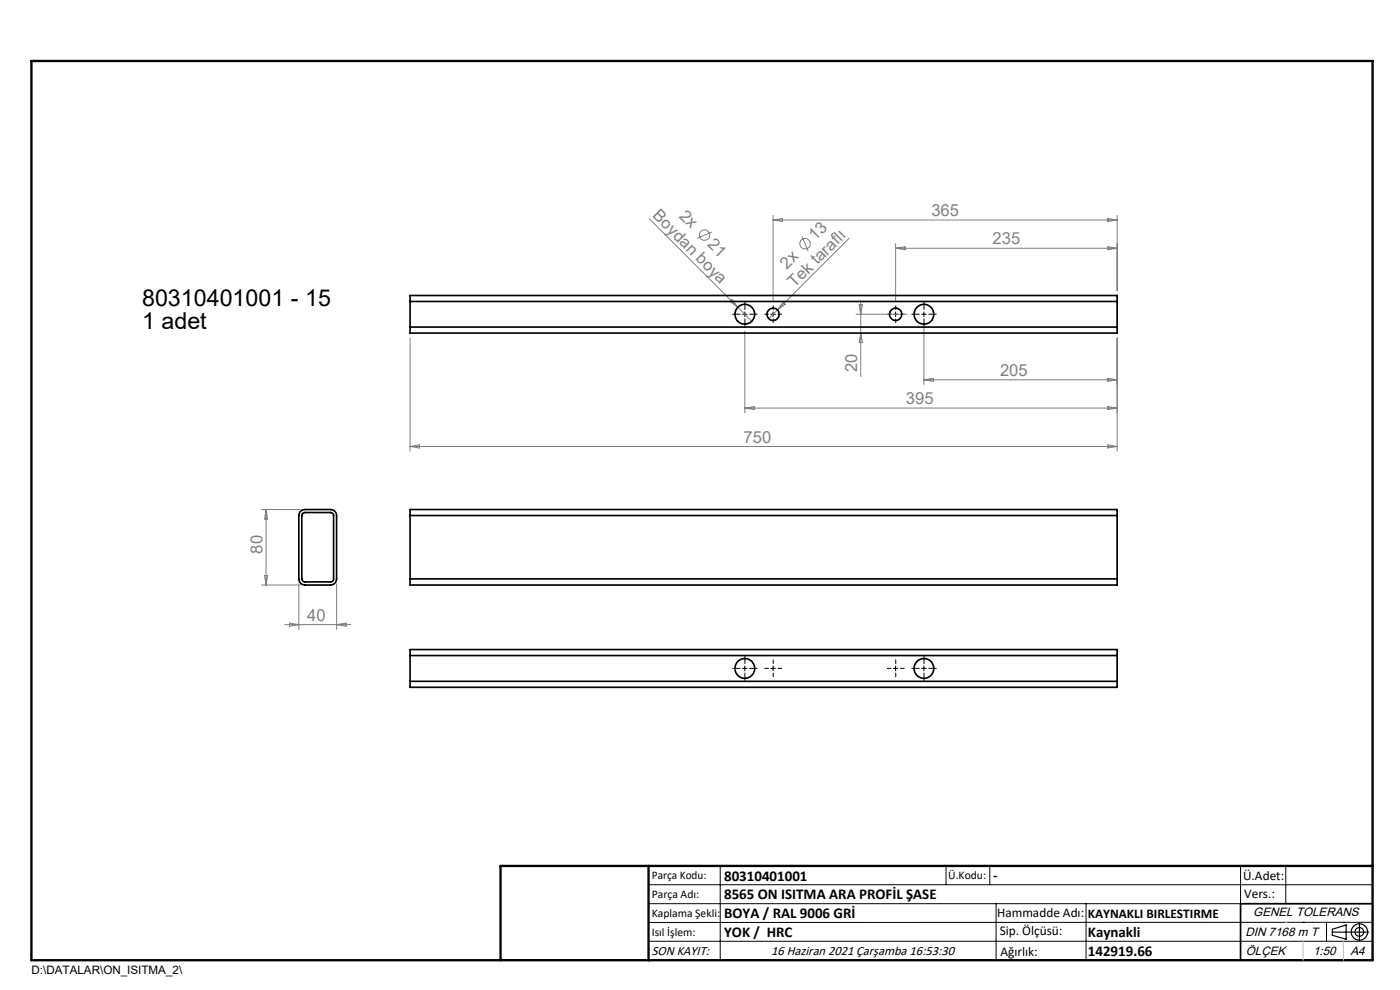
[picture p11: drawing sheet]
<svg xmlns="http://www.w3.org/2000/svg" width="297mm" height="210mm" viewBox="0 0 297 210" stroke-linecap="round" stroke-linejoin="round" font-family="sans-serif">
<g fill="none" stroke="#808080" stroke-width=".21">
<path d="M137.8 46.4l21.7 21.7M151 49.2l-3.1 1.3M164 45.7v18.2M164 46.7h73M164 46.7l2-.4v.7zM170.1 50.1l1.3 3.2M180.1 50.5l-17 17.1M190 51.7v12.2M190 52.7h47M190 52.7l2-.4v.7zM235 46.3l2 .4-2 .3zM235 52.3l2 .4-2 .3z"/>
<path d="M237 45.7v16M87 71.7v24M155.3 63.5l1.2 1.7-1.6-1.2zM158 70.3v17.3M166.1 64.1l.5 .4-1.7 1.2zM181.6 66.7h10.8M182.3 64.7h.7l-.4 2zM182.6 63.7v16.2M182.6 70.7l.4 2h-.7zM196 67.7v13.9M237 71.7v24M87 94.7h150"/>
<path d="M87 94.7l2-.3v.6zM158 86.6l2-.4v.7zM158 86.6h79M196 80.6h41M196 80.6l2-.4v.7zM235 94.4l2 .3-2 .3zM235 80.2l2 .4-2 .3zM235 86.2l2 .4-2 .3zM55.5 108.1h8.2M56.4 108.1v16M56.4 108.1l.4 2h-.7zM55.5 124.1h8.2"/>
<path d="M56.1 122.1h.7l-.4 2zM60.4 132.5h14M61.4 132.2l2 .3-2 .3zM63.4 123.8v9.7M71.4 123.8v9.7M71.4 132.5l2-.3v.6z"/>
<circle cx="149.5" cy="49.9" r="1.1"/>
<circle cx="170.8" cy="51.7" r="1.11"/>
</g>
<g fill="none" stroke="#000" stroke-width=".25">
<path d="M282.6 197.7h7.8M282.6 197.1l3-.9v3l-3-.8zM288.4 195.8v3.8M106.2 203.7h185"/>
<circle cx="288.4" cy="197.7" r="1.74"/>
<circle cx="288.4" cy="197.7" r=".93"/>
</g>
<g fill="none" stroke="#000" stroke-width=".21" stroke-dasharray="15.2 1.3 1.3 1.3">
<path d="M157 66.6h-1.6M158 67.6v1.6M158 65.6v-1.6M159 66.6h1.6M163 66.6h-.8M164 67.6v.8M164 65.6v-.8M165 66.6h.8M189 66.6h-.8M190 67.6v.8M190 65.6v-.8M191 66.6h.8"/>
<path d="M195 66.6h-1.6M196 67.6v1.6M196 65.6v-1.6M197 66.6h1.6M157 141.8h-1.6M158 140.8v-1.6M158 142.8v1.6M159 141.8h1.6M163 141.8h-.8M164 140.8v-.8M164 142.8v.8M165 141.8h.8"/>
<path d="M189 141.8h-.8M190 140.8v-.8M190 142.8v.8M191 141.8h.8M195 141.8h-1.6M196 140.8v-1.6M196 142.8v1.6M197 141.8h1.6"/>
</g>
<g fill="none" stroke="#000" stroke-width=".21">
<path d="M157.5 66.7h1M158 66.2v1M163.5 66.7h1M164 66.2v1M189.5 66.7h1M190 66.2v1M195.5 66.7h1M196 66.2v1M157.5 141.8h1M158 141.3v1M163.5 141.8h1M164 141.3v1"/>
<path d="M189.5 141.8h1M190 141.3v1M195.5 141.8h1M196 141.3v1M137.6 187.7h153.6M137.6 191.7h153.6M137.6 199.7h153.6M152.8 183.7v20M200.7 183.7v4M210 183.7v4M211.3 191.7v12M230.4 191.7v12"/>
<path d="M263.2 183.7v20M272.8 183.7v8M276.4 195.6h.1M281.4 195.6v4.1M285 195.6h.1M291.2 195.6l-153.6 .1"/>
</g>
<g fill="none" stroke="#000" stroke-width=".35">
<path d="M87 64v-1.3h150v1.3M87 69.4v1.3h150v-1.3M87 64h150M87 69.4h150M87 64v5.4M237 64v5.4M63.8 108.5l.9-.4h5.4a1.33 1.33 0 0 1 1.3 1.3v13.4a1.33 1.33 0 0 1-1.3 1.3h-5.4a1.33 1.33 0 0 1-1.3-1.3v-13.4zM64.3 108.8l5.8-.1a.66 .66 0 0 1 .7 .7v13.4a.6 .6 0 0 1-.7 .6h-5.4a.66 .66 0 0 1-.7-.6v-13.4zM87 109.4v-1.3h150v1.3M87 109.4v13.4M87 109.4h150M237 109.4v13.4"/>
<path d="M87 122.8v1.3h150v-1.3M87 139.1v-1.3h150v1.3M87 139.1v5.4M87 122.8h150M87 139.1h150M237 139.1v5.4M87 144.5v1.3h150v-1.3M87 144.5h150M291.2 191.7h-28v12"/>
<circle cx="158" cy="66.7" r="2.09"/>
<circle cx="164" cy="66.7" r="1.3"/>
<circle cx="190" cy="66.7" r="1.3"/>
<circle cx="196" cy="66.6" r="2.1"/>
<circle cx="158" cy="141.8" r="2.09"/>
<circle cx="196" cy="141.8" r="2.1"/>
</g>
<path d="M6.7 12.9h284.5v190.8h-284.5zM137.6 183.7v20M291.2 183.7h-185v20" fill="none" stroke="#000" stroke-width=".5"/>
<path d="M276.4 199.7v4M285 199.7v4" fill="none" stroke="#c0c0c0" stroke-width=".21"/>
<path d="M272.8 195.6h.1" fill="none" stroke="#c0c0c0" stroke-width=".25"/>
<g font-size="4.9">
<text x="30.1" y="64.9">80310401001 - 15</text>
<text x="30.1" y="69.8">1 adet</text>
</g>
<g font-size="3.5" fill="#808080">
<text x="138.3" y="45.9" transform="rotate(45 138.3 45.9)">Boydan boya</text>
<text x="144" y="46" transform="rotate(45 144 46)">2x</text>
<text x="197.6" y="45.9">365</text>
<text x="149.9" y="52" transform="rotate(45 149.9 52)">21</text>
<text x="172.9" y="51.2" transform="rotate(-45 172.9 51.2)">13</text>
<text x="210.6" y="51.9">235</text>
<text x="167" y="57.2" transform="rotate(-45 167 57.2)">2x</text>
<text x="168.6" y="61.2" transform="rotate(-45 168.6 61.2)">Tek taraflı</text>
<text x="181.8" y="78.9" transform="rotate(-90 181.8 78.9)">20</text>
<text x="212.2" y="79.8">205</text>
<text x="192.2" y="85.8">395</text>
<text x="157.8" y="93.9">750</text>
<text x="55.7" y="117.5" transform="rotate(-90 55.7 117.5)">80</text>
<text x="65.2" y="131.7">40</text>
</g>
<g font-size="3.2">
<text x="153.6" y="186.8">80310401001</text>
<text x="153.6" y="190.8">8565 ON ISITMA ARA PROFİL ŞASE</text>
<text x="210.7" y="186.6">-</text>
<text x="153.6" y="194.8">BOYA / RAL 9006 GRİ</text>
<text x="153.6" y="198.8">YOK / HRC</text>
<text x="230.8" y="198.7">Kaynakli</text>
<text x="230.8" y="202.8">142919.66</text>
</g>
<g font-size="2.8">
<text x="263.7" y="186.7">Ü.Adet:</text>
<text x="263.9" y="190.5">Vers.:</text>
<text x="211.5" y="194.5">Hammadde Adı:</text>
<text x="230.8" y="194.7">KAYNAKLI BIRLESTIRME</text>
<text x="138.3" y="202.6">SON KAYIT:</text>
<text x="163.6" y="202.6">16 Haziran 2021 Çarşamba 16:53:30</text>
<text x="212.1" y="198.4">Sip. Ölçüsü:</text>
<text x="212.2" y="202.7">Ağırlık:</text>
</g>
<g font-size="2.6">
<text x="265.9" y="194.4">GENEL TOLERANS</text>
<text x="264.2" y="198.5">DIN 7168 m T</text>
<text x="264.3" y="202.6">ÖLÇEK</text>
<text x="278.5" y="202.6">1:50</text>
<text x="286.5" y="202.6">A4</text>
</g>
<g font-size="2.5">
<text x="138.3" y="186.4">Parça Kodu:</text>
<text x="138.3" y="190.5">Parça Adı:</text>
<text x="201.2" y="186.5">Ü.Kodu:</text>
<text x="138.3" y="194.5">Kaplama Şekli:</text>
<text x="138.3" y="198.6">Isıl İşlem:</text>
<text x="6.7" y="206.7">D:\DATALAR\ON_ISITMA_2\</text>
</g>
</svg>
